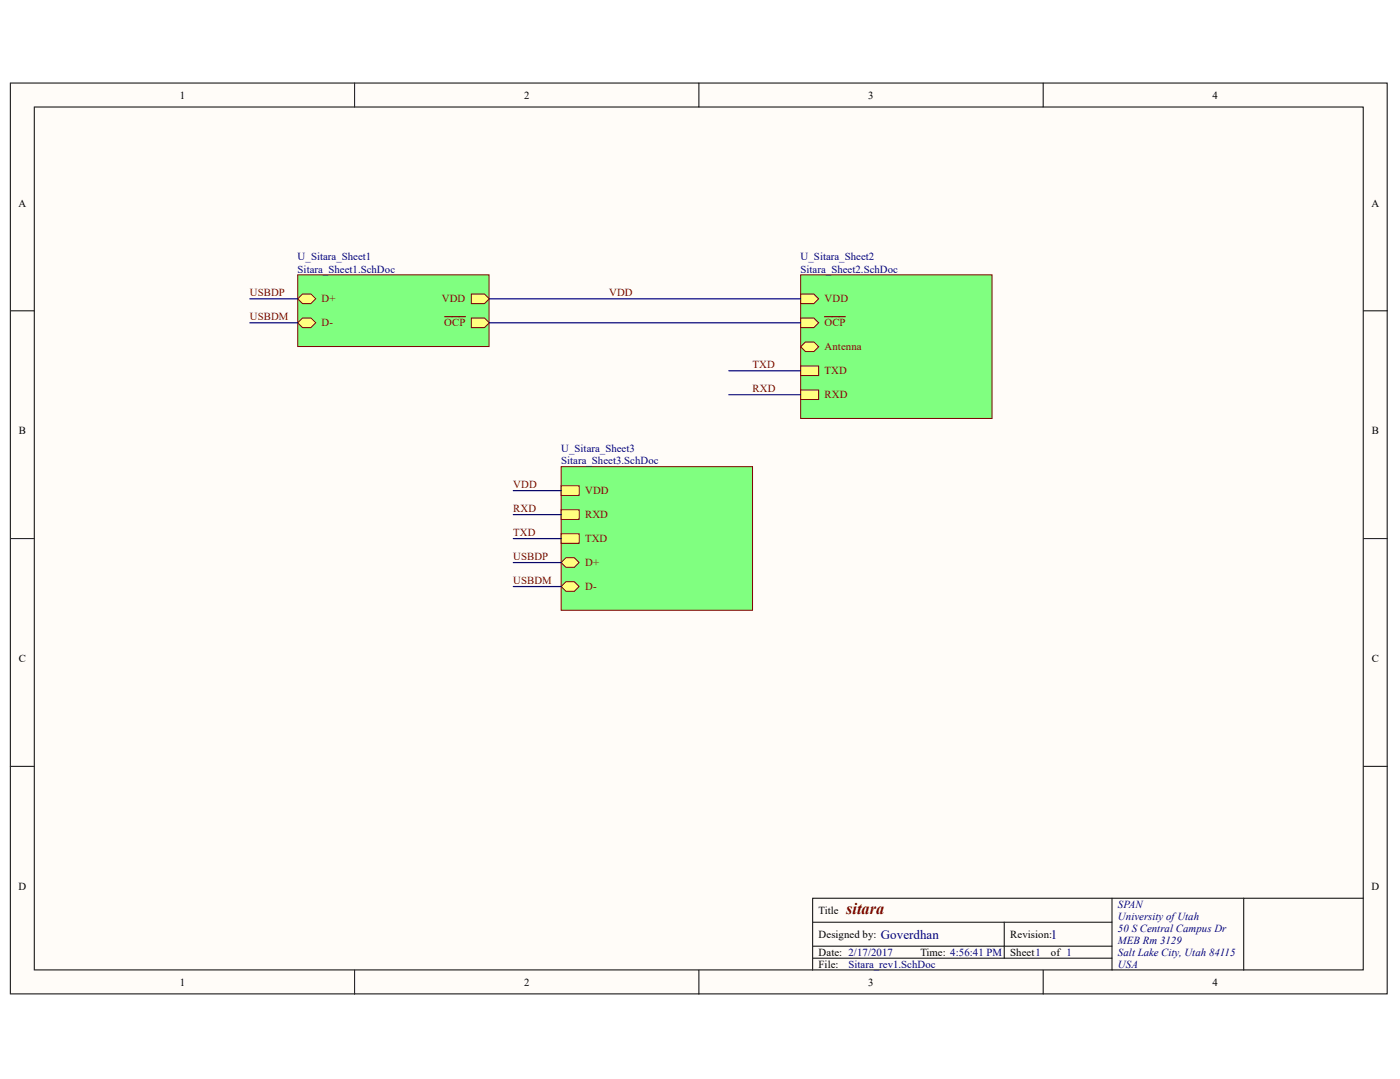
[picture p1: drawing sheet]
<svg xmlns="http://www.w3.org/2000/svg" width="269mm" height="207mm" viewBox="0 0 269 207" stroke-linecap="round" stroke-linejoin="round" font-family="sans-serif">
<g fill="#fffcf8" stroke="#000" stroke-width=".19">
<path d="M2 15.9h264.4v174.8h-264.4z"/>
<path d="M6.6 20.5h255.2v165.6h-255.2z"/>
</g>
<g fill="none" stroke="#000" stroke-width=".19">
<path d="M68.1 15.9v4.6M134.2 15.9v4.6M200.3 15.9v4.6M2 59.7h4.6M261.8 59.7h4.6M2 103.4h4.6M261.8 103.4h4.6M2 147.1h4.6M261.8 147.1h4.6M156 177h57.5M192.8 177v6.9M213.5 172.4v13.8"/>
<path d="M238.8 172.4h-82.8v13.8M261.8 172.4h-23v13.8M68.1 186.2v4.6M134.2 186.2v4.6M156 183.9h57.5M156 181.6h57.5M200.3 186.2v4.6"/>
</g>
<path d="M57.2 52.7h36.7v13.8h-36.7z" fill="#80ff80" stroke="#800000" stroke-width=".19"/>
<g fill="#ffff80" stroke="#800000" stroke-width=".19">
<path d="M58.1 56.4h1.6l.9 1-.9 .9h-1.6l-.9-.9z" fill-rule="evenodd"/>
<path d="M58.1 61h1.6l.9 1-.9 .9h-1.6l-.9-.9z" fill-rule="evenodd"/>
<path d="M90.5 56.4h2.5l1 1-1 .9h-2.5z" fill-rule="evenodd"/>
<path d="M90.5 61h2.5l1 1-1 .9h-2.5z" fill-rule="evenodd"/>
</g>
<path d="M85.4 60.8h4" fill="none" stroke="#800000" stroke-width=".23"/>
<path d="M107.8 89.6h36.7v27.5h-36.7z" fill="#80ff80" stroke="#800000" stroke-width=".19"/>
<g fill="#ffff80" stroke="#800000" stroke-width=".19">
<path d="M107.8 93.2h3.4v1.9h-3.4z" fill-rule="evenodd"/>
<path d="M107.8 97.8h3.4v1.9h-3.4z" fill-rule="evenodd"/>
<path d="M107.8 102.4h3.4v1.9h-3.4z" fill-rule="evenodd"/>
<path d="M108.7 107h1.6l.9 1-.9 .9h-1.6l-.9-.9z" fill-rule="evenodd"/>
<path d="M108.7 111.6h1.6l.9 1-.9 .9h-1.6l-.9-.9z" fill-rule="evenodd"/>
</g>
<path d="M153.7 52.7h36.8v27.6h-36.8z" fill="#80ff80" stroke="#800000" stroke-width=".19"/>
<g fill="#ffff80" stroke="#800000" stroke-width=".19">
<path d="M153.7 56.4h2.6l.9 1-.9 .9h-2.6z" fill-rule="evenodd"/>
<path d="M153.7 61h2.6l.9 1-.9 .9h-2.6z" fill-rule="evenodd"/>
</g>
<path d="M158.3 60.8h4" fill="none" stroke="#800000" stroke-width=".23"/>
<g fill="#ffff80" stroke="#800000" stroke-width=".19">
<path d="M154.7 65.6h1.6l.9 1-.9 .9h-1.6l-1-.9z" fill-rule="evenodd"/>
<path d="M153.7 70.2h3.5v1.9h-3.5z" fill-rule="evenodd"/>
<path d="M153.7 74.8h3.5v1.9h-3.5z" fill-rule="evenodd"/>
</g>
<path d="M48 57.4h9.2M94 57.4h59.7M48 62h9.2M94 62h59.7M139.9 71.2h13.8M139.9 75.8h13.8M98.6 94.2h9.2M98.6 98.8h9.2M98.6 103.4h9.2M98.6 108h9.2M98.6 112.6h9.2" fill="none" stroke="#000080" stroke-width=".23"/>
<text font-size="3.1" fill="#800000" x="162.5" y="175.4">sitara</text>
<g font-size="2.5" fill="#000080">
<text x="169.1" y="180.1">Goverdhan</text>
<text x="201.8" y="180.1">1</text>
</g>
<g font-size="2.1">
<text x="34.5" y="18.9">1</text>
<text x="100.6" y="18.9">2</text>
<text x="166.7" y="18.9">3</text>
<text x="232.8" y="18.9">4</text>
<text x="3.5" y="39.7">A</text>
<text x="263.3" y="39.7">A</text>
<text x="3.6" y="83.4">B</text>
<text x="263.4" y="83.4">B</text>
<text x="3.6" y="127.1">C</text>
<text x="263.4" y="127.1">C</text>
<text x="3.5" y="170.8">D</text>
<text x="263.3" y="170.8">D</text>
<text x="157.2" y="175.4">Title</text>
<text x="157.2" y="180">Designed by:</text>
<text x="194" y="180">Revision:</text>
<text x="157.2" y="183.5">Date: 2/17/2017</text>
<text x="157.2" y="185.7">File:</text>
<text x="176.7" y="183.5">Time: 4:56:41 PM</text>
<text x="194" y="183.5">Sheet1</text>
<text x="201.8" y="183.5">of 1</text>
<text x="34.5" y="189.2">1</text>
<text x="100.6" y="189.2">2</text>
<text x="166.7" y="189.2">3</text>
<text x="232.8" y="189.2">4</text>
</g>
<g font-size="2.1" fill="#000080">
<text x="57.1" y="50">U_Sitara_Sheet1</text>
<text x="57.1" y="52.3">Sitara_Sheet1.SchDoc</text>
<text x="153.7" y="50">U_Sitara_Sheet2</text>
<text x="153.7" y="52.3">Sitara_Sheet2.SchDoc</text>
<text x="107.8" y="86.8">U_Sitara_Sheet3</text>
<text x="107.8" y="89.1">Sitara_Sheet3.SchDoc</text>
<text x="214.7" y="174.3">SPAN</text>
<text x="214.7" y="176.5">University of Utah</text>
<text x="214.7" y="178.9">50 S Central Campus Dr</text>
<text x="162.9" y="185.7">Sitara_rev1.SchDoc</text>
<text x="214.7" y="181.1">MEB Rm 3129</text>
<text x="214.7" y="183.5">Salt Lake City, Utah 84115</text>
<text x="214.7" y="185.7">USA</text>
</g>
<g font-size="2.1" fill="#800000">
<text x="48" y="56.9">USBDP</text>
<text x="61.7" y="58">D+</text>
<text x="84.8" y="58">VDD</text>
<text x="117" y="56.9">VDD</text>
<text x="158.3" y="58">VDD</text>
<text x="48" y="61.5">USBDM</text>
<text x="61.7" y="62.6">D-</text>
<text x="85.3" y="62.6">OCP</text>
<text x="158.3" y="62.6">OCP</text>
<text x="144.5" y="70.7">TXD</text>
<text x="158.3" y="67.2">Antenna</text>
<text x="158.3" y="71.8">TXD</text>
<text x="144.5" y="75.3">RXD</text>
<text x="158.3" y="76.5">RXD</text>
<text x="98.6" y="93.7">VDD</text>
<text x="112.4" y="94.9">VDD</text>
<text x="98.6" y="98.3">RXD</text>
<text x="112.4" y="99.5">RXD</text>
<text x="98.6" y="102.9">TXD</text>
<text x="98.6" y="107.5">USBDP</text>
<text x="112.4" y="104.1">TXD</text>
<text x="98.6" y="112.1">USBDM</text>
<text x="112.4" y="108.7">D+</text>
<text x="112.4" y="113.3">D-</text>
</g>
</svg>
